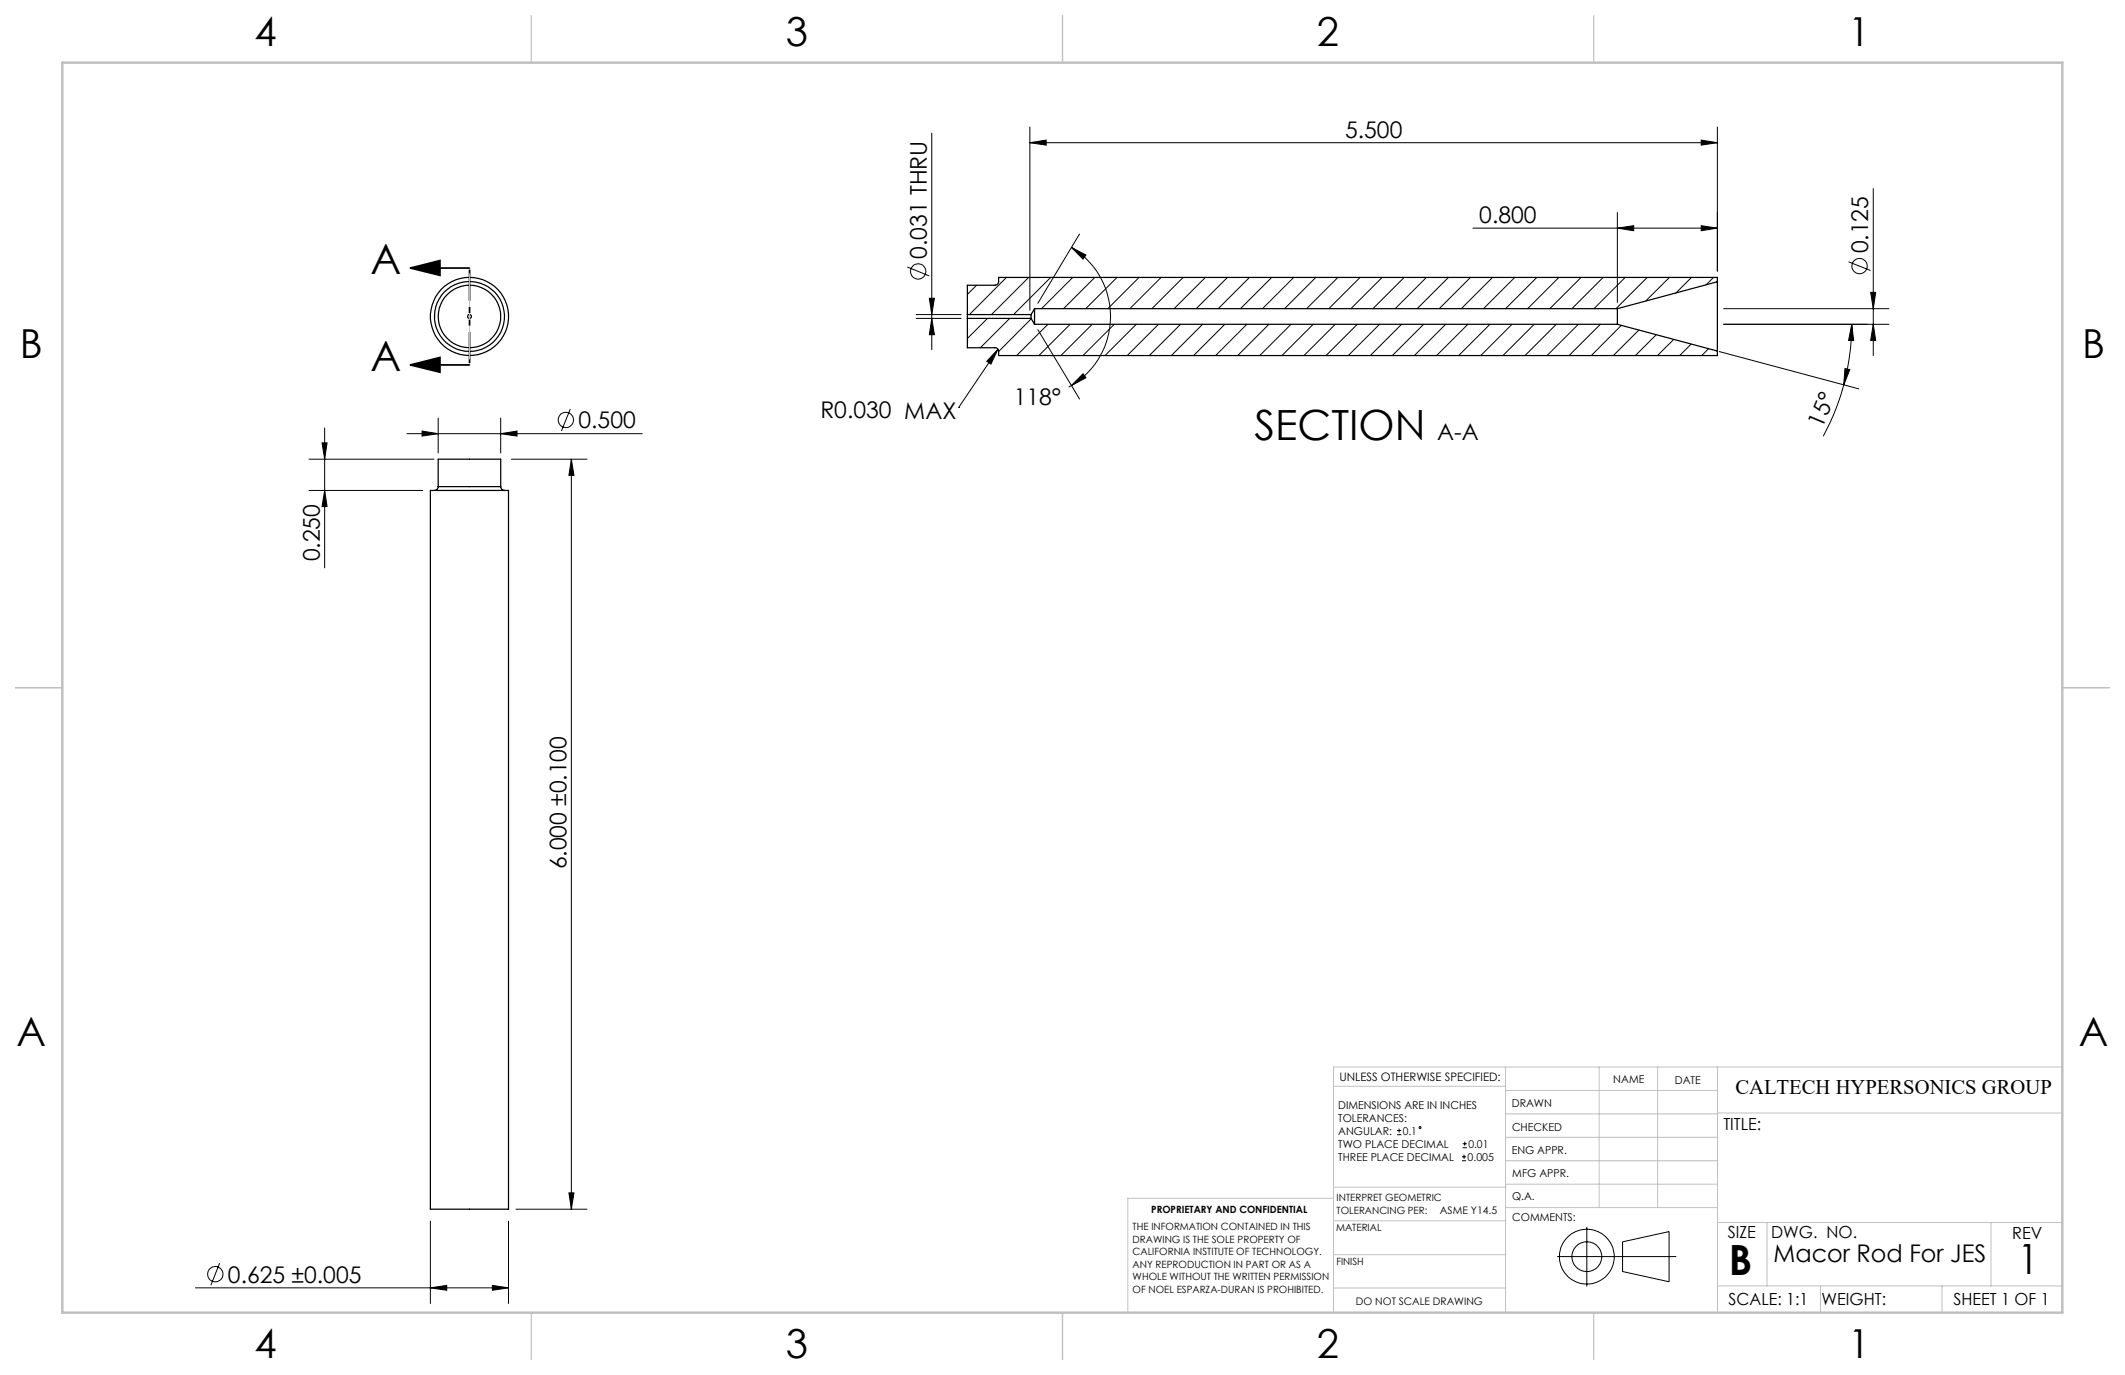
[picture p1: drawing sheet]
<svg xmlns="http://www.w3.org/2000/svg" width="432mm" height="279mm" viewBox="0 0 432 279" stroke-linecap="round" stroke-linejoin="round" font-family="sans-serif">
<g fill="none" stroke="#000" stroke-width=".25">
<path d="M349 57.3v-.9h-146.1v.8a.78 .78 0 0 1-.7 .8h-5.6v5.9M349 57.3v14M349 57.3l-20.4 5.4M196.6 64.7v6h5.6a.72 .72 0 0 1 .7 .7v.8h146.1v-.9M196.6 63.9v.8M196.6 63.9h12.9M196.6 64.7h12.9M209.5 63.9v.8M209.5 64.7l.7 1.2M210.2 62.7v3.2M210.2 62.7h118.4M210.2 62.7l-.7 1.2"/>
<path d="M210.2 65.9h118.4M328.6 62.7v3.2M328.6 65.9l20.4 5.4M87.5 99.7h15.8v146h-15.8zM89 98.9a.78 .78 0 0 1-.7 .8M89 98.9v-5.6h12.7v5.6M89 98.9h12.7M101.7 98.9a.78 .78 0 0 0 .8 .8"/>
<circle cx="95.4" cy="64.3" r="7.9"/>
<circle cx="95.4" cy="64.3" r="6.4"/>
<circle cx="95.4" cy="64.3" r=".4"/>
<circle cx="95.4" cy="64.3" r="7.1"/>
</g>
<g fill="none" stroke="#000" stroke-width=".2">
<path d="M189.3 27.1v43.9M209.3 29l3.3-.5v1zM209.3 25.8v37.2M209.3 29h139.7M345.7 28.5l3.3 .5-3.3 .5zM349 25.8v29.3M380.6 38.3v33.9M184.4 54.3l4.4 1.8M198.4 58l-1.8 1.8M204.5 56.4l-7.5 7.5M209 56.4l-7.5 7.5M213.5 56.4l-7.5 7.5"/>
<path d="M217.7 50.3l3 1.5-.6 .8zM217.7 50.3a16.3 16.3 0 0 1 0 28.1M218 56.4l-6.4 6.3M219.4 47.6l-8.5 14M222.5 56.4l-6.4 6.3M227 56.4l-6.4 6.3M231.5 56.4l-6.4 6.3M235.9 56.4l-6.3 6.3M240.4 56.4l-6.3 6.3M244.9 56.4l-6.3 6.3M249.4 56.4l-6.3 6.3M253.9 56.4l-6.4 6.3"/>
<path d="M258.4 56.4l-6.3 6.3M262.9 56.4l-6.4 6.3M267.4 56.4l-6.4 6.3M271.9 56.4l-6.4 6.3M276.4 56.4l-6.4 6.3M280.8 56.4l-6.3 6.3M285.3 56.4l-6.3 6.3M289.8 56.4l-6.3 6.3M294.3 56.4l-6.3 6.3M298.8 56.4l-6.3 6.3M299.3 46.4h49.7M303.3 56.4l-6.4 6.3"/>
<path d="M307.8 56.4l-6.4 6.3M312.3 56.4l-6.4 6.3M316.8 56.4l-6.4 6.3M321.3 56.4l-6.4 6.3M325.8 56.4l-6.4 6.3M328.6 46.4l3.4-.5v1zM328.6 43.2v18.3M330.2 56.4l-6.3 6.3M334.7 56.4l-6.3 6.3M339.2 56.4l-4.8 4.8M343.7 56.4l-3.2 3.1M345.7 45.9l3.3 .5-3.3 .5z"/>
<path d="M348.2 56.4l-1.5 1.5M375.6 53.2l4.5 1.8M380.1 59.4h1l-.5 3.3zM186.2 63.9h9.1M186.2 64.7h9.1M188.8 60.6h1.1l-.6 3.3zM189.3 64.7l.6 3.3h-1.1zM200.7 64.7l-4.1 4.1M202.8 71l-1.4 3-.9-.6zM202.8 71l-8 11.8M205.2 64.7l-6 6M209.5 64.8l-6.6 6.6"/>
<path d="M210.9 67l8.5 14.1M212.9 65.9l-6.3 6.3M217.5 65.9l-6.4 6.3M217.7 78.4l-.5 .3M220.1 76l.6 .8-3 1.6zM221.9 65.9l-6.3 6.3M226.4 65.9l-6.3 6.3M230.9 65.9l-6.4 6.3M235.4 65.9l-6.3 6.3M239.9 65.9l-6.4 6.3M244.4 65.9l-6.4 6.3M248.9 65.9l-6.4 6.3"/>
<path d="M253.4 65.9l-6.4 6.3M257.8 65.9l-6.3 6.3M262.3 65.9l-6.3 6.3M266.8 65.9l-6.3 6.3M271.3 65.9l-6.3 6.3M275.8 65.9l-6.3 6.3M280.3 65.9l-6.3 6.3M284.8 65.9l-6.4 6.3M289.3 65.9l-6.4 6.3M293.8 65.9l-6.4 6.3M298.3 65.9l-6.4 6.3M302.8 65.9l-6.4 6.3"/>
<path d="M307.2 65.9l-6.3 6.3M311.7 65.9l-6.3 6.3M316.2 65.9l-6.3 6.3M320.7 65.9l-6.3 6.3M325.2 65.9l-6.4 6.3M329.5 66.1l-6.1 6.1M333 67.1l-5.2 5.1M336.5 68l-4.2 4.2M340.1 69l-3.3 3.2M343.6 69.9l-2.3 2.3M347.2 70.9l-1.4 1.3M349.4 71.4l28.3 7.6"/>
<path d="M350.2 62.7h33.6M374.6 78.2a47.9 47.9 0 0 1-4.1 10.5M374.9 74.9l1 .2-1.3 3.1zM376.3 65.9l.4 3.3h-1.1zM376.3 65.9a49.4 49.4 0 0 1-1.7 12.3M380.6 65.9l.5 3.3h-1zM383.8 65.9h-33.6M62.8 93.3h25.4M62.8 99.7h23.1M65.4 90h1.1l-.5 3.3zM66 99.7l.5 3.2h-1.1zM66 87v28.4"/>
<path d="M82.7 88.1h47.8M85.8 87.6l3.2 .5-3.2 .5zM89 84.9v7.1M101.7 88.1l3.4-.5v1zM101.7 84.9v7.1M103.9 93.3h15.4M115.9 83.1l-1.8 4.5M116.1 93.3l.5 3.3h-1zM116.1 93.3v152.4M194.8 82.8h.1M283.9 230.6h.8M283.9 229.7h.8"/>
<path d="M284.3 229.3v.9M297.1 235.9h.8M297.1 235.1h.8M297.2 233.2h.9M297.2 232.4h.9M297.5 234.6v.9M297.6 232v.8M44.6 256.7l-1.7 4.4M87.5 248.1v16.8M103.3 248.1v16.8M104.8 245.7h14.5M115.6 242.4h1l-.5 3.3z"/>
<path d="M316.4 255.3h24.2M322.4 249.3v12.1M329.7 252.3l9.5-2v10.2l-9.5-2.1zM39.7 261.7h63.6M87.5 261.7l3.3-.5v1zM100 261.2l3.3 .5-3.3 .5z"/>
<circle cx="186.6" cy="55.1" r="1.55"/>
<circle cx="377.9" cy="54.1" r="1.55"/>
<circle cx="115" cy="85.3" r="1.55"/>
<circle cx="288.6" cy="229.1" r=".21"/>
<circle cx="43.7" cy="258.9" r="1.56"/>
<circle cx="322.4" cy="255.3" r="3"/>
<circle cx="322.5" cy="255.4" r="5.6"/>
</g>
<path d="M83.4 54.5l6-1.5v3zM83.4 54.5h12M83.4 74.2l6-1.6v3zM83.4 74.2h12" fill="none" stroke="#000" stroke-width=".35"/>
<path d="M95.4 54.4v19.7" fill="none" stroke="#000" stroke-width=".35" stroke-dasharray="6.3 1.3 1.3 1.3 1.3 1.3" stroke-dashoffset="-.3" stroke-linecap="butt"/>
<path d="M95.4 73v-17.4" fill="none" stroke="#c0c0c0" stroke-width=".2" stroke-dasharray="15.2 1.3 1.3 1.3" stroke-dashoffset="8.4" stroke-linecap="butt"/>
<g fill="none" stroke="#c0c0c0" stroke-width=".2">
<path d="M305.9 216.8v49.9M324.9 216.8v28.6M336.8 216.8v28.6M349 216.8v49.9M419.1 216.8h-148.1v49.9M271 220.7h34.9M305.9 231.1h43.1M305.9 226.3h43.1M305.9 221.6h43.1M305.9 235.9h43.1M349 226.2h70.1M271 255h34.9"/>
<path d="M271 248.1h35M271 241.2h35M271 243.5h-41.8v23.2M305.9 240.6h43.1M306 245.4h43M349 248.4h70.1M359.1 248.4v12.9M404.6 248.4v12.9M271 261.7h34.9M349 261.3h70.1M369.9 261.3v5.4M394.6 261.3v5.4"/>
</g>
<path d="M108 3.2v9.5M215.9 3.2v9.5M323.8 3.2v9.5M3.1 139.7h9.6M419.1 139.7h9.5M108 266.7v9.6M215.9 266.7v9.6M323.8 266.7v9.6" fill="none" stroke="#c0c0c0" stroke-width=".25"/>
<path d="M12.7 12.7h406.4v254h-406.4z" fill="none" stroke="#c0c0c0" stroke-width=".5"/>
<g fill="#000">
<path d="M83.4 54.5l6-1.5v3zM83.4 74.2l6-1.6v3z"/>
<path d="M328.6 46.4l3.4-.5v1zM345.7 45.9l3.3 .5-3.3 .5z"/>
<path d="M374.9 74.9l1 .2-1.3 3.1zM376.3 65.9l.4 3.3h-1.1z"/>
<path d="M380.6 65.9l.5 3.3h-1zM380.1 59.4h1l-.5 3.3z"/>
<path d="M116.1 93.3l.5 3.3h-1zM115.6 242.4h1l-.5 3.3zM65.4 90h1.1l-.5 3.3zM66 99.7l.5 3.2h-1.1zM188.8 60.6h1.1l-.6 3.3zM189.3 64.7l.6 3.3h-1.1z"/>
<path d="M87.5 261.7l3.3-.5v1zM100 261.2l3.3 .5-3.3 .5zM85.8 87.6l3.2 .5-3.2 .5zM101.7 88.1l3.4-.5v1zM209.3 29l3.3-.5v1zM345.7 28.5l3.3 .5-3.3 .5zM220.1 76l.6 .8-3 1.6zM217.7 50.3l3 1.5-.6 .8zM202.8 71l-1.4 3-.9-.6z"/>
</g>
<g font-size="8.5">
<text x="75.3" y="55.7">A</text>
<text x="75.3" y="75.4">A</text>
<text x="254.9" y="89.5">SECTION</text>
<text x="351.3" y="259">B</text>
<text x="410" y="258.9">1</text>
</g>
<g font-size="8.1">
<text x="51.7" y="9.3">4</text>
<text x="159.7" y="9.3">3</text>
<text x="267.6" y="9.3">2</text>
<text x="375.6" y="9.3">1</text>
<text x="4" y="72.8">B</text>
<text x="423.1" y="72.8">B</text>
<text x="3.3" y="212.5">A</text>
<text x="422.4" y="212.5">A</text>
<text x="51.7" y="276">4</text>
<text x="159.7" y="276">3</text>
<text x="267.6" y="276">2</text>
<text x="375.6" y="276">1</text>
</g>
<text font-size="4.9" x="360.4" y="256.5">Macor Rod For JES</text>
<g font-size="4.7">
<text x="273.3" y="28">5.500</text>
<text x="300.6" y="45.3">0.800</text>
<text x="188.4" y="52.6" transform="rotate(-90 188.4 52.6)">0.031 THRU</text>
<text x="379.6" y="51.5" transform="rotate(-90 379.6 51.5)">0.125</text>
<text x="206" y="82.4">118°</text>
<text x="117.6" y="87">0.500</text>
<text x="166.7" y="85">R0.030 MAX</text>
<text x="292" y="89.5">A-A</text>
<text x="370.3" y="87.2" transform="rotate(-67 370.3 87.2)">15°</text>
<text x="65" y="114.1" transform="rotate(-90 65 114.1)">0.250</text>
<text x="115.1" y="176.7" transform="rotate(-90 115.1 176.7)">6.000 ±0.100</text>
<text x="46.3" y="260.6">0.625 ±0.005</text>
</g>
<text font-size="4.2" x="352.6" y="222.2">CALTECH HYPERSONICS GROUP</text>
<g font-size="3.4">
<text x="350.2" y="229.5">TITLE:</text>
<text x="351.1" y="251.6">SIZE</text>
<text x="359.9" y="251.6">DWG. NO.</text>
<text x="408.9" y="251.7">REV</text>
<text x="351.2" y="265.2">SCALE: 1:1</text>
<text x="370.1" y="265.3">WEIGHT:</text>
<text x="396.9" y="265.2">SHEET 1 OF 1</text>
</g>
<text font-size="2.4" x="272.2" y="219.7">UNLESS OTHERWISE SPECIFIED:</text>
<g font-size="2.2">
<text x="327.8" y="220.1">NAME</text>
<text x="340.3" y="220.2">DATE</text>
<text x="271.9" y="225.3">DIMENSIONS ARE IN INCHES</text>
<text x="271.9" y="227.9">TOLERANCES:</text>
<text x="307.2" y="224.9">DRAWN</text>
<text x="271.9" y="230.6">ANGULAR:</text>
<text x="271.9" y="233.2">TWO PLACE DECIMAL</text>
<text x="285" y="230.6">0.1</text>
<text x="298.4" y="233.2">0.01</text>
<text x="307.3" y="229.8">CHECKED</text>
<text x="271.9" y="235.9">THREE PLACE DECIMAL</text>
<text x="298.2" y="235.9">0.005</text>
<text x="307.2" y="234.5">ENG APPR.</text>
<text x="307.3" y="239.2">MFG APPR.</text>
<text x="307.3" y="243.9">Q.A.</text>
<text x="307.3" y="248.1">COMMENTS:</text>
</g>
<g font-size="2.1">
<text x="292.6" y="246.6">ASME Y14.5</text>
<text x="275.5" y="265.1">DO NOT SCALE DRAWING</text>
</g>
<g font-size="2">
<text x="271.6" y="244.1">INTERPRET GEOMETRIC</text>
<text x="230.2" y="250">THE INFORMATION CONTAINED IN THIS</text>
<text x="233.9" y="246.4">PROPRIETARY AND CONFIDENTIAL</text>
<text x="271.5" y="250.2">MATERIAL</text>
<text x="271.6" y="246.6">TOLERANCING PER:</text>
<text x="230.2" y="252.5">DRAWING IS THE SOLE PROPERTY OF</text>
<text x="230.2" y="255.1">CALIFORNIA INSTITUTE OF TECHNOLOGY.</text>
<text x="230.2" y="257.6">ANY REPRODUCTION IN PART OR AS A</text>
<text x="271.5" y="257">FINISH</text>
<text x="230.2" y="260.1">WHOLE WITHOUT THE WRITTEN PERMISSION</text>
<text x="230.2" y="262.6">OF NOEL ESPARZA-DURAN IS PROHIBITED.</text>
</g>
</svg>
